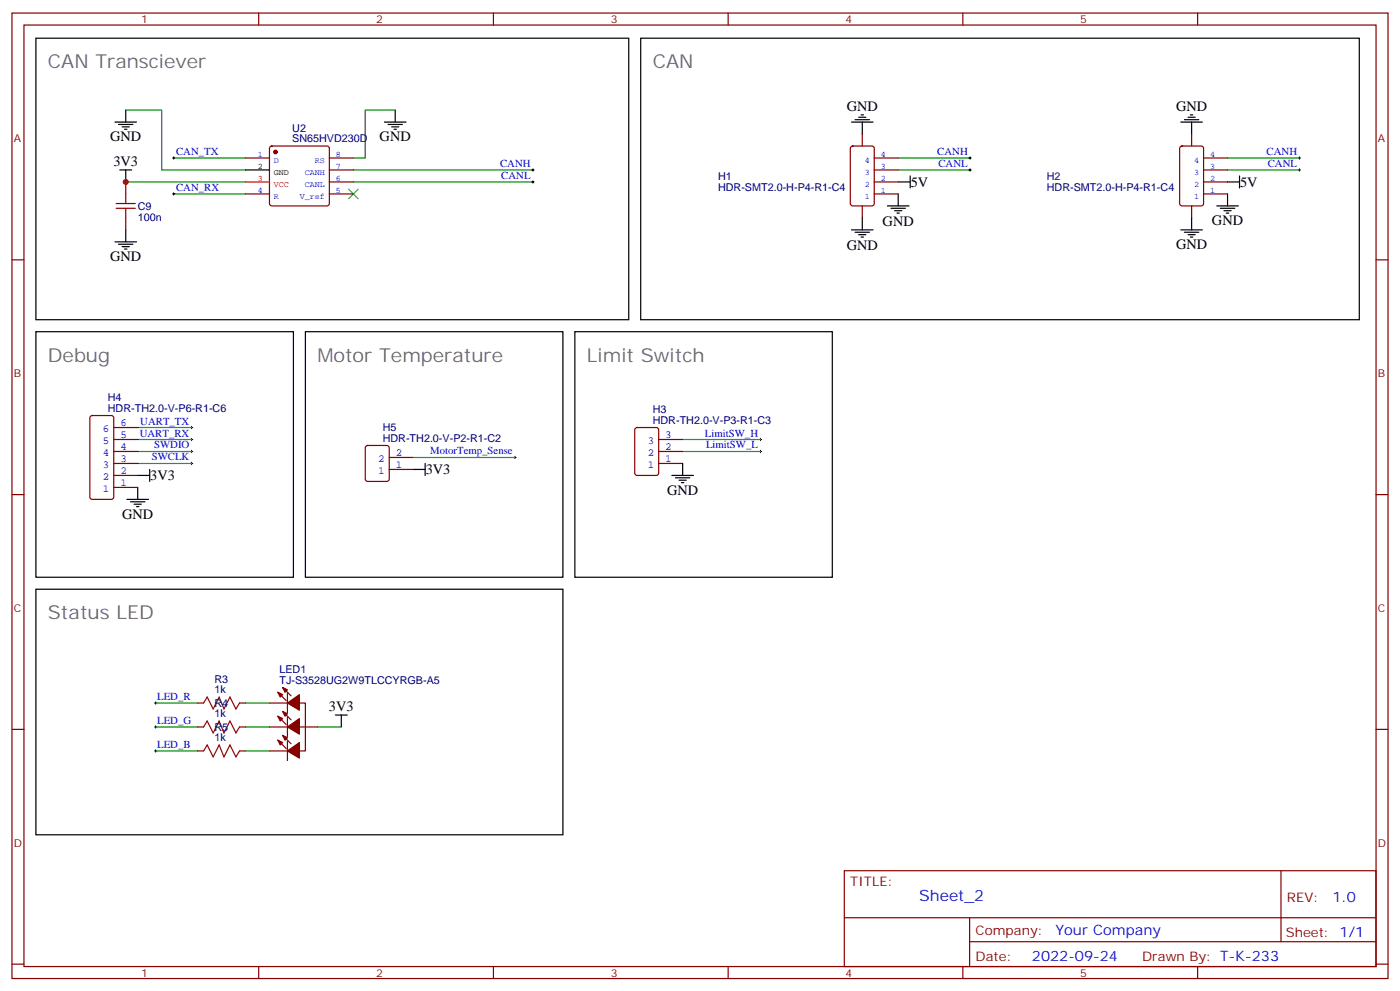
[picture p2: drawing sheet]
<svg xmlns="http://www.w3.org/2000/svg" width="412mm" height="292mm" viewBox="0 0 412 292" stroke-linecap="round" stroke-linejoin="round" font-family="sans-serif">
<g fill="none" stroke="#870000" stroke-width=".35">
<path d="M3.5 3.8h405.4v284.4h-405.4zM7.1 7.4h398.2v277.3h-398.2zM76.2 3.8v3.6M145.3 3.8v3.6M214.5 3.8v3.6M283.6 3.8v3.6M352.8 3.8v3.6M254 39.5v3.5M351 39.5v3.5M37 53.6v3.5M72.3 46.5h7.1M72.3 57.1h7.1"/>
<path d="M79.6 43.2l.5-.2h16.2l.5 .2 .2 .5v16.2l-.2 .5-.5 .2h-16.2l-.5-.2-.2-.5v-16.2zM97 46.5h7.1M97 57.1h7.1M97 53.6h7.1M97 50.1h7.1M250.7 43.2l.5-.2h5.6l.7 .4v16.5l-.4 .7h-5.9l-.7-.4v-16.5zM257.5 46.5h7.1M257.5 57.1h7.1M257.5 53.6h7.1M257.5 50.1h7.1M347.7 43.2l.5-.2h5.6l.7 .4v16.5l-.4 .7h-5.9l-.7-.4v-16.5zM354.5 46.5h7.1"/>
<path d="M354.5 57.1h7.1M354.5 53.6h7.1M354.5 50.1h7.1M3.5 76.5h3.6M37 64.2v3.5M254 60.6v3.6M351 60.6v3.6M405.3 76.5h3.6M26.7 122.6l.5-.2h5.6l.7 .4v23.6l-.4 .6-5.9 .1-.7-.5v-23.5zM33.5 136.5h7.1M33.5 133h7.1M33.5 129.4h7.1"/>
<path d="M33.5 125.9h7.1M107.8 131.4l.5-.2h5.6l.7 .4 .1 9.5-.5 .6-5.9 .1-.6-.5-.1-9.4zM114.7 138.3h7M114.7 134.7h7M187.2 126.1l.5-.2h5.6l.7 .4v13l-.4 .7h-5.9l-.7-.4v-13zM194 136.5h7.1M194 133h7.1M194 129.4h7.1M3.5 145.7h3.6M33.5 143.5h7.1M33.5 140h7.1M405.3 145.7h3.6"/>
<path d="M3.5 214.8h3.6M58.2 207h1.8M58.2 214.1h1.8M70.6 207h1.7M70.6 214.1h1.7M79.4 207h5.3M79.4 214.1h5.3M81.8 218l2.5 2.5M81.8 203.9l2.5 2.4M81.8 210.9l2.5 2.5M83.3 216.6l2.4 2.4M83.3 202.5l2.4 2.4"/>
<path d="M83.3 209.5l2.4 2.5M84.7 204.2v5.7M84.7 211.3v5.6M84.7 218.3v5.7M88.2 207h1.8v14.2h-2.2M88.2 214.1h5.3M405.3 214.8h3.6M58.2 221.2h1.8M70.6 221.2h1.7M79.4 221.2h5.3M248.7 256.4h156.6v28.3h-156.6zM377.3 256.5v20.8"/>
<path d="M248.7 270.3h156.5M285.6 277.3h119.6M285.6 270.3v14.1M3.5 284h3.6M76.2 284.7v3.5M145.3 284.7v3.5M214.5 284.7v3.5M283.6 284.7v3.5M352.8 284.7v3.5M405.3 284h3.6"/>
</g>
<g fill="none" stroke="#000" stroke-width=".29">
<path d="M50.8 46.5h.7M50.8 57.1h.7M51.2 46.2v.7M51.2 56.8v.7M156.6 50.1h.7M156.6 53.6h.7M157 49.7v.7M157 53.2v.7M285.4 46.5h.7M285.4 50.1h.7M285.8 46.2v.7M285.8 49.7v.7"/>
<path d="M382.4 46.5h.7M382.4 50.1h.7M382.8 46.2v.7M382.8 49.7v.7M56.1 133h.7M56.1 136.5h.7M56.1 125.9h.7M56.1 129.4h.7M56.4 125.6v.7M56.4 129.1v.7M56.4 132.6v.7M56.4 136.1v.7"/>
<path d="M151.3 134.7h.7M151.7 134.4v.7M223.7 133h.7M223.7 129.4h.7M224 129.1v.7M224 132.6v.7M45.5 207h.7M45.5 214.1h.7M45.9 206.7v.7M45.9 213.7v.8M45.5 221.2h.7M45.9 220.8v.7"/>
</g>
<path d="M102.7 55.7l2.8 2.8M105.5 55.7l-2.8 2.8" fill="none" stroke="#3c3" stroke-width=".35"/>
<g fill="none" stroke="#000" stroke-width=".35">
<path d="M10.6 11.3h174.6v82.9h-174.6zM188.7 11.3h211.7v82.9h-211.7zM33.9 35.9h6.3M34.9 36.7h4.3M36 37.4h2.1M36.7 38.1h.7M37 32.4v3.5M113.2 35.9h6.4M114.3 36.7h4.2M115.4 37.4h2.1M116.1 38.1h.7M116.4 32.4v3.5"/>
<path d="M250.8 35.9h6.4M251.9 35.2h4.2M252.9 34.5h2.2M253.6 33.8h.8M254 35.9v3.6M347.8 35.9h6.4M348.9 35.2h4.2M350 34.5h2.1M350.7 33.8h.7M351 35.9v3.6M35.3 50.1h3.5M37 50.1v3.5"/>
<path d="M72.3 50.1h7.1M264.6 53.6h3.5M264.6 57.1v3.5M268.1 51.8v3.6M361.6 57.1v3.5M361.6 53.6h3.5M365.1 51.8v3.6M33.9 71.2h6.3M34.9 71.9h4.3M36 72.6h2.1M36.7 73.3h.7M37 67.7v3.5"/>
<path d="M250.8 67.7h6.4M251.9 68.4h4.2M252.9 69.1h2.2M253.6 69.8h.8M254 64.2v3.5M261.4 60.6h6.4M262.5 61.3h4.2M263.5 62.1h2.1M264.2 62.8h.7M347.8 67.7h6.4M348.9 68.4h4.2M350 69.1h2.1"/>
<path d="M350.7 69.8h.7M351 64.2v3.5M358.4 60.6h6.4M359.5 61.3h4.2M360.5 62.1h2.2M361.2 62.8h.7M10.6 97.7h75.8v72.3h-75.8zM90 97.7h75.8v72.3h-75.8zM169.3 97.7h75.9v72.3h-75.9zM44.1 138.3v3.5M121.7 138.3h3.5M125.2 136.5v3.5"/>
<path d="M201.1 136.5v3.5M37.4 147.1h6.3M38.5 147.8h4.2M39.5 148.5h2.1M40.2 149.2h.7M40.6 140h3.5M40.6 143.5v3.6M197.9 140h6.4M199 140.7h4.2M200 141.4h2.1M200.7 142.1h.7M10.6 173.5h155.2v72.4h-155.2z"/>
<path d="M98.8 210.6h3.5M100.5 210.6v3.5"/>
</g>
<g fill="none" stroke="#008700" stroke-width=".35">
<path d="M37 32.4h10.6v17.7h24.7M116.4 32.4h-8.8v14.1h-3.5M37 53.6h35.3M51.2 46.5h21.1M51.2 57.1h21.1M104.1 50.1h52.9M104.1 53.6h52.9M264.6 46.5h21.2M264.6 50.1h21.2M361.6 46.5h21.2M361.6 50.1h21.2M40.6 129.4h15.8"/>
<path d="M40.6 125.9h15.8M40.6 133h15.8M40.6 136.5h15.8M121.7 134.7h30M201.1 129.4h22.9M201.1 133h22.9M45.9 214.1h12.3M45.9 207h12.3M72.3 214.1h7.1M72.3 207h7.1M93.5 214.1h7M45.9 221.2h12.3"/>
<path d="M72.3 221.2h7.1"/>
</g>
<g fill="#870000" stroke="#870000" stroke-width=".35">
<path d="M81.8 218l1.5 .7-.8 .7z"/>
<path d="M83.3 216.6l1.4 .7-.7 .7z"/>
<path d="M84.7 221.2l3.5-2.5v4.6z"/>
<path d="M81.8 203.9l1.5 .7-.8 .7z"/>
<path d="M83.3 202.5l1.4 .7-.7 .7z"/>
<path d="M84.7 207l3.5-2.4v4.6z"/>
<path d="M84.7 214.1l3.5-2.5v4.6z"/>
<path d="M83.3 209.5l1.4 .7-.7 .7z"/>
<path d="M81.8 210.9l1.5 .7-.8 .7z"/>
<circle cx="81.1" cy="44.8" r=".53"/>
</g>
<path d="M72.3 53.6h7.1" fill="none" stroke="#f00" stroke-width=".35"/>
<path d="M34.2 59.9h5.7M37 57.1v2.8M34.2 61.3h5.7M37 61.3v2.9M60 207l1-1.7 1.8 3.5 1.8-3.5 1.4 3.5 1.7-3.5 1.8 3.5 1.1-1.8M60 214.1l1-1.8 1.8 3.6 1.8-3.6 1.4 3.6 1.7-3.6 1.8 3.6 1.1-1.8M60 221.2l1-1.8 1.8 3.5 1.8-3.5 1.4 3.5 1.7-3.5 1.8 3.5 1.1-1.7" fill="none" stroke="#a10000" stroke-width=".35"/>
<circle cx="37" cy="53.6" r=".88" fill="#c00"/>
<g font-size="5.6" fill="#666">
<text x="14.1" y="20.1">CAN Transciever</text>
<text x="192.3" y="20.1">CAN</text>
<text x="14.1" y="106.5">Debug</text>
<text x="93.5" y="106.5">Motor Temperature</text>
<text x="172.9" y="106.5">Limit Switch</text>
<text x="14.1" y="182.4">Status LED</text>
</g>
<text font-size="4.6" fill="#00f" x="270.8" y="265.5">Sheet_2</text>
<g font-size="4.2">
<text x="249.4" y="32.7">GND</text>
<text x="346.4" y="32.7">GND</text>
<text x="32.5" y="41.6">GND</text>
<text x="111.8" y="41.6">GND</text>
<text x="33.4" y="49">3V3</text>
<text x="268.3" y="55">5V</text>
<text x="365.3" y="55">5V</text>
<text x="260" y="66.7">GND</text>
<text x="357" y="66.3">GND</text>
<text x="32.5" y="76.9">GND</text>
<text x="249.4" y="73.7">GND</text>
<text x="346.4" y="73.3">GND</text>
<text x="44.3" y="141.4">3V3</text>
<text x="125.4" y="139.7">3V3</text>
<text x="196.5" y="145.7">GND</text>
<text x="36" y="152.7">GND</text>
<text x="96.9" y="209.5">3V3</text>
</g>
<g font-size="4.2" fill="#00f">
<text x="392.5" y="265.7">1.0</text>
<text x="310.9" y="275.3">Your Company</text>
<text x="304" y="283.1">2022-09-24</text>
</g>
<g font-size="3.9" fill="#800">
<text x="250.5" y="261">TITLE:</text>
<text x="379.1" y="265.7">REV:</text>
<text x="287.4" y="275.2">Company:</text>
<text x="378.7" y="275.8">Sheet: 1/1</text>
<text x="287.4" y="282.9">Date:</text>
<text x="336.4" y="283">Drawn By: T-K-233</text>
</g>
<g font-size="3.2" fill="#800">
<text x="41.6" y="6.8">1</text>
<text x="110.8" y="6.8">2</text>
<text x="179.9" y="6.8">3</text>
<text x="249.1" y="6.8">4</text>
<text x="318.2" y="6.8">5</text>
<text x="4.1" y="41.9">A</text>
<text x="405.9" y="41.9">A</text>
<text x="4.1" y="111.1">B</text>
<text x="405.9" y="111.1">B</text>
<text x="4.1" y="180.2">C</text>
<text x="405.9" y="180.2">C</text>
<text x="4.1" y="249.4">D</text>
<text x="405.9" y="249.4">D</text>
<text x="41.6" y="287.7">1</text>
<text x="110.8" y="287.7">2</text>
<text x="179.9" y="287.7">3</text>
<text x="249.1" y="287.7">4</text>
<text x="318.2" y="287.7">5</text>
</g>
<g font-size="3.2" fill="#000080">
<text x="86.1" y="41.9">SN65HVD230D</text>
<text x="86.1" y="38.8">U2</text>
<text x="211.5" y="53">H1</text>
<text x="308.4" y="53">H2</text>
<text x="211.5" y="56.1">HDR-SMT2.0-H-P4-R1-C4</text>
<text x="308.4" y="56.2">HDR-SMT2.0-H-P4-R1-C4</text>
<text x="40.6" y="65">100n</text>
<text x="40.6" y="61.8">C9</text>
<text x="31.8" y="118.1">H4</text>
<text x="31.8" y="121.3">HDR-TH2.0-V-P6-R1-C6</text>
<text x="192.3" y="124.8">HDR-TH2.0-V-P3-R1-C3</text>
<text x="192.3" y="121.7">H3</text>
<text x="112.7" y="130.1">HDR-TH2.0-V-P2-R1-C2</text>
<text x="112.7" y="126.9">H5</text>
<text x="63.2" y="201">R3</text>
<text x="82.3" y="201.4">TJ-S3528UG2W9TLCCYRGB-A5</text>
<text x="82.3" y="198.2">LED1</text>
<text x="63.2" y="204.2">1k</text>
<text x="63.2" y="208.1">R4</text>
<text x="63.2" y="211.3">1k</text>
<text x="63.2" y="215.2">R5</text>
<text x="63.2" y="218.3">1k</text>
</g>
<g font-size="3.2" fill="#00f">
<text x="51.9" y="45.6">CAN_TX</text>
<text x="276.1" y="45.6">CANH</text>
<text x="373.1" y="45.6">CANH</text>
<text x="147.3" y="49.2">CANH</text>
<text x="147.7" y="52.7">CANL</text>
<text x="276.4" y="49.2">CANL</text>
<text x="373.5" y="49.2">CANL</text>
<text x="51.9" y="56.2">CAN_RX</text>
<text x="35.5" y="125.6">6</text>
<text x="41.3" y="125">UART_TX</text>
<text x="30.3" y="130.8">5</text>
<text x="30.3" y="127.3">6</text>
<text x="35.5" y="129.1">5</text>
<text x="41.2" y="128.6">UART_RX</text>
<text x="190.8" y="130.8">3</text>
<text x="196" y="129.1">3</text>
<text x="207.6" y="128.6">LimitSW_H</text>
<text x="30.3" y="137.9">3</text>
<text x="30.3" y="134.4">4</text>
<text x="35.5" y="136.1">3</text>
<text x="35.5" y="132.6">4</text>
<text x="44.7" y="135.6">SWCLK</text>
<text x="45.4" y="132.1">SWDIO</text>
<text x="111.4" y="136.1">2</text>
<text x="116.6" y="137.9">1</text>
<text x="116.6" y="134.4">2</text>
<text x="126.7" y="133.8">MotorTemp_Sense</text>
<text x="190.8" y="137.9">1</text>
<text x="190.8" y="134.4">2</text>
<text x="196" y="136.1">1</text>
<text x="196" y="132.6">2</text>
<text x="208" y="132.1">LimitSW_L</text>
<text x="30.3" y="141.4">2</text>
<text x="35.5" y="143.2">1</text>
<text x="35.5" y="139.7">2</text>
<text x="111.4" y="139.7">1</text>
<text x="30.3" y="145">1</text>
<text x="46.3" y="206.2">LED_R</text>
<text x="46.3" y="213.2">LED_G</text>
<text x="46.3" y="220.3">LED_B</text>
</g>
<g font-size="2.5" fill="#00f">
<text x="76" y="46.2">1</text>
<text x="80.7" y="47.9">D</text>
<text x="92.7" y="47.9">RS</text>
<text x="99" y="46.2">8</text>
<text x="254.7" y="47.9">4</text>
<text x="259.5" y="46.2">4</text>
<text x="351.8" y="47.9">4</text>
<text x="356.5" y="46.2">4</text>
<text x="89.8" y="51.5">CANH</text>
<text x="99" y="53.2">6</text>
<text x="99" y="49.7">7</text>
<text x="254.7" y="51.5">3</text>
<text x="259.5" y="53.2">2</text>
<text x="259.5" y="49.7">3</text>
<text x="351.8" y="51.5">3</text>
<text x="356.5" y="53.2">2</text>
<text x="356.5" y="49.7">3</text>
<text x="76" y="56.8">4</text>
<text x="80.7" y="58.5">R</text>
<text x="88.3" y="58.5">V_ref</text>
<text x="89.8" y="55">CANL</text>
<text x="99" y="56.8">5</text>
<text x="254.7" y="58.5">1</text>
<text x="254.7" y="55">2</text>
<text x="259.5" y="56.8">1</text>
<text x="351.8" y="58.5">1</text>
<text x="351.8" y="55">2</text>
<text x="356.5" y="56.8">1</text>
</g>
<g font-size="2.5">
<text x="76" y="49.7">2</text>
<text x="80.7" y="51.5">GND</text>
</g>
<g font-size="2.5" fill="#f00">
<text x="76" y="53.2">3</text>
<text x="80.7" y="55">VCC</text>
</g>
</svg>
